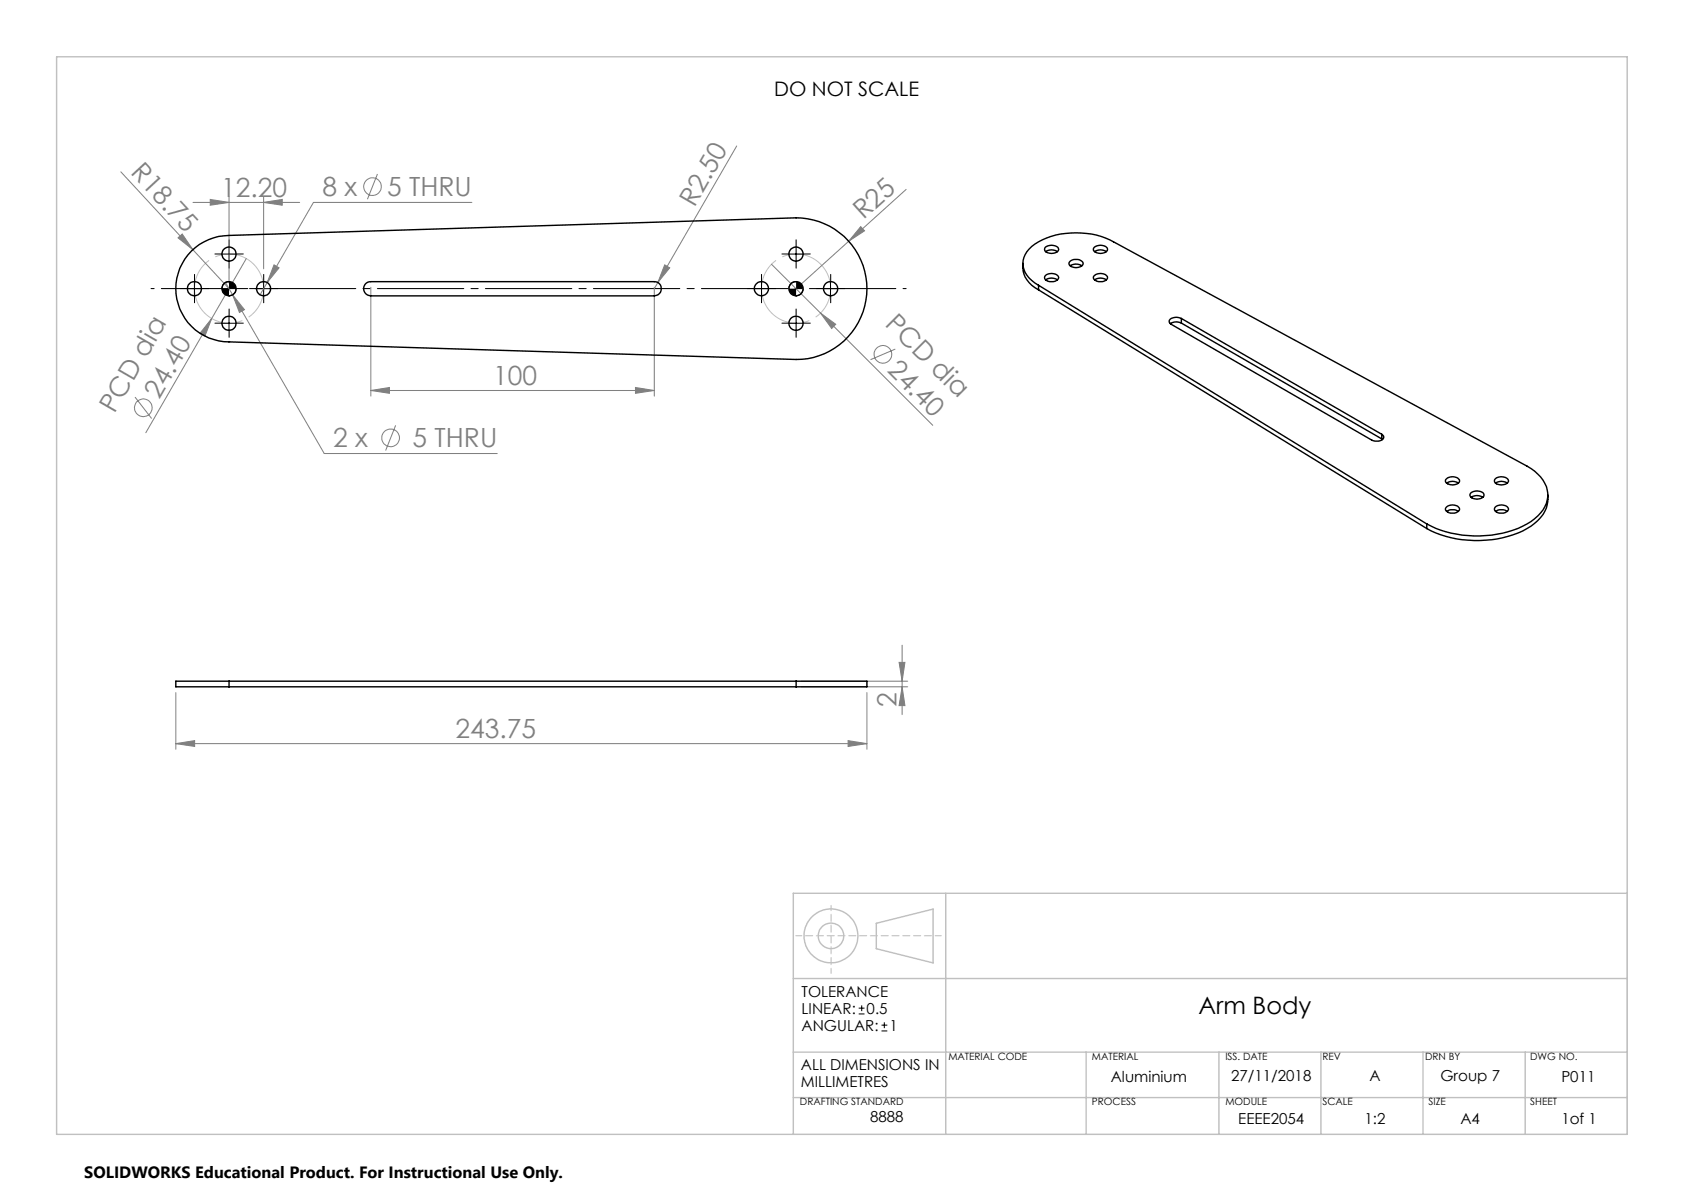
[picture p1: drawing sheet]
<svg xmlns="http://www.w3.org/2000/svg" width="297mm" height="210mm" viewBox="0 0 297 210" stroke-linecap="round" stroke-linejoin="round" font-family="sans-serif">
<g fill="none" stroke="#c0c0c0" stroke-width=".25">
<path d="M10 10h277v190h-277zM166.8 157.5v42.5M287 157.5h-147.1v42.5M139.9 172.5h147.1M154.6 162.8l10-2.5v9.5l-10-2.5zM139.9 193.5h147.1M139.9 185.5h147.1M191.6 185.5v14.5M215 185.5v14.5M233 185.5v14.5M251 185.5v14.5M269 185.5v14.5"/>
<circle cx="146.5" cy="165" r="2.25"/>
<circle cx="146.6" cy="165" r="4.7"/>
</g>
<path d="M287 157.5v42.5h-147.1" fill="none" stroke="#c0c0c0" stroke-width=".18"/>
<path d="M146.6 171.6v-12" fill="none" stroke="#c0c0c0" stroke-width=".18" stroke-dasharray="1.3 .6" stroke-dashoffset=".3"/>
<path d="M140.3 165h25.7" fill="none" stroke="#c0c0c0" stroke-width=".18" stroke-dasharray="1.3 .6" stroke-dashoffset=".2"/>
<g fill="none" stroke="#808080" stroke-width=".18">
<path d="M21.3 30.3l19.1 20.6M34 35.7h18.8M37.1 35.2l3.3 .5-3.3 .5zM40.4 34.7v15.2M46.5 35.7l3.3-.5v1zM46.5 34.7v12.7M66.6 30.7l-1.8 4.4M83.2 35.7h-27.9l-9.4 16.3M129.9 25.7l-14.5 25.2M151.8 40l.7 .7-2.8 1.8zM159.8 33.4l-10.1 9.1M31.4 41.9l.7-.6 1.9 2.7z"/>
<path d="M37.3 56.2l-1.2 3.1-.9-.5zM37.3 56.2l-11.6 20.1M39.8 49.8l1.2 2.2M41 52l2.1 2.6-.9 .5zM41 52l16.2 28h30.5M43.4 45.6l-6.1 10.6M48.3 46.7l.9 .5-2.1 2.6zM65.4 50.7v19.1M115.4 50.7v19.1M117.2 46.7l.9 .5-2.1 2.6zM136.1 46.6l28.4 28.4M144.7 55.2l2.7 2-.7 .7z"/>
<path d="M149.7 42.5l-9.3 8.4M23.8 70l2.9 3.8M65.4 68.9l3.3-.6v1zM65.4 68.9h50M69.8 75l-1.8 4.4M112.1 68.3l3.3 .6-3.3 .4zM157.9 61.6l-4.4 1.8M158.6 116.8h1l-.5 3.3zM159.1 113.8v12.2M31 131.1l3.3-.5v1zM31 122.1v10M31 131.1h121.9"/>
<path d="M141.4 120.1h18.7M141.4 121.1h18.7M149.6 130.6l3.3 .5-3.3 .5zM152.9 122.1v10M159.1 121.1l.5 3.3h-1z"/>
<circle cx="65.7" cy="32.9" r="1.55"/>
<circle cx="25.3" cy="71.9" r="1.57"/>
<circle cx="68.9" cy="77.2" r="1.55"/>
<circle cx="155.7" cy="62.5" r="1.56"/>
</g>
<g fill="none" stroke="#000" stroke-width=".18">
<path d="M33.1 50.9h2.4M34.3 49.7v2.5M39.1 44.8h2.5M39.1 57h2.5M40.4 49.7a1.26 1.26 0 0 0-1.3 1.2M40.4 43.6v2.5M40.4 55.8v2.4M41.6 50.9a1.26 1.26 0 0 1-1.2 1.3M45.2 50.9h2.5M46.5 49.7v2.5M133 50.9h2.5M134.3 49.7v2.5"/>
<path d="M139.1 44.8h2.5M139.1 57h2.5M140.4 49.7a1.21 1.21 0 0 0-1.3 1.2M140.4 43.6v2.5M140.4 55.8v2.4M141.6 50.9a1.26 1.26 0 0 1-1.2 1.3M145.2 50.9h2.5M146.5 49.7v2.5"/>
</g>
<path d="M46.2 49.1a6.1 6.1 0 0 0-10.2-2.5 6.1 6.1 0 0 0 2.8 10.2 6.1 6.1 0 0 0 7.5-7.4l-.1-.3M146.2 49.1a6.1 6.1 0 0 0-10.2-2.5 6.1 6.1 0 0 0 2.8 10.2 6.1 6.1 0 0 0 7.5-7.4l-.1-.3" fill="none" stroke="#c0c0c0" stroke-width=".18" stroke-dasharray="15.2 1.3 1.3 1.3" stroke-dashoffset="7.5" stroke-linecap="butt"/>
<path d="M26.6 50.9h133.2" fill="none" stroke="#000" stroke-width=".18" stroke-dasharray="15.2 1.3 1.3 1.3" stroke-dashoffset="-1.8"/>
<g fill="none" stroke="#000" stroke-width=".18" stroke-dasharray="15.2 1.3 1.3 1.3">
<path d="M33.1 50.9h-1.3M34.3 49.6v-1.2M34.3 52.1v1.3M35.6 50.9h1.2M39.2 57h-1.3M39.2 44.8h-1.3M40.4 55.7v-1.2M40.4 58.2v1.3M40.4 43.5v-1.2M40.4 46v1.3M41.7 57h1.2M41.7 44.8h1.2"/>
<path d="M45.3 50.9h-1.3M46.5 49.6v-1.2M46.5 52.1v1.3M47.8 50.9h1.2M133.1 50.9h-1.3M134.3 49.6v-1.2M134.3 52.1v1.3M135.6 50.9h1.2M139.2 44.8h-1.3M139.2 57h-1.3M140.4 43.5v-1.2M140.4 46v1.3"/>
<path d="M140.4 55.7v-1.2M140.4 58.2v1.3M141.7 44.8h1.2M141.7 57h1.2M145.3 50.9h-1.3M146.5 49.6v-1.2M146.5 52.1v1.3M147.8 50.9h1.2"/>
</g>
<path d="M39.1 50.9a1.33 1.33 0 0 0 1.3 1.3v-1.3zM40.4 49.7v1.2h1.2a1.21 1.21 0 0 0-1.2-1.2zM139.1 50.9a1.26 1.26 0 0 0 1.3 1.3v-1.3zM140.4 49.7v1.2h1.2a1.21 1.21 0 0 0-1.2-1.2z" fill="#000"/>
<g fill="#808080">
<path d="M37.3 56.2l-1.2 3.1-.9-.5z"/>
<path d="M144.7 55.2l2.7 2-.7 .7z"/>
<path d="M31.4 41.9l.7-.6 1.9 2.7z"/>
<path d="M151.8 40l.7 .7-2.8 1.8z"/>
<path d="M117.2 46.7l.9 .5-2.1 2.6z"/>
<path d="M149.6 130.6l3.3 .5-3.3 .5zM31 131.1l3.3-.5v1z"/>
<path d="M37.1 35.2l3.3 .5-3.3 .5zM46.5 35.7l3.3-.5v1zM48.3 46.7l-1.2 3.1 2.1-2.6zM41 52l1.2 3.1 .9-.5z"/>
<path d="M112.1 68.3l3.3 .6-3.3 .4zM65.4 68.9l3.3-.6v1z"/>
<path d="M158.6 116.8h1l-.5 3.3zM159.1 121.1l.5 3.3h-1z"/>
</g>
<g fill="none" stroke="#000" stroke-width=".25">
<path d="M33.8 44.3a9.6 9.6 0 0 1 6.6-2.8l100-3.1a12.5 12.5 0 0 1 12.5 12.5 12.5 12.5 0 0 1-12.5 12.5l-100-3.1a9.4 9.4 0 0 1-8.7-5.8 9.4 9.4 0 0 1 2.1-10.2zM64.5 50l.3-.2 .6-.1h50a1.25 1.25 0 0 1 1.2 1.2 1.25 1.25 0 0 1-1.2 1.3h-50a1.28 1.28 0 0 1-1.2-.8 1.28 1.28 0 0 1 .3-1.4zM180.4 46.5a4.5 4.5 0 0 0 2.8 4.6M183.2 50.3a4.5 4.5 0 0 1-2.8-4.4 5.4 5.4 0 0 1 3.4-3.6 14.7 14.7 0 0 1 12.6 .3l72.9 39.6a6 6 0 0 1 3.7 5.4 6.9 6.9 0 0 1-4.4 5.2 19.6 19.6 0 0 1-17-.4M183.2 50.3l68.4 42.1M183.2 50.3v.8M183.2 51.1l68.4 42.1M184.4 48.6a1.55 1.55 0 0 1 2.3 .4 1.5 1.5 0 0 1-2.4 .1zM184.4 43.6a1.73 1.73 0 0 1 2.3 .2 .74 .74 0 0 1-.9 .9l-1-.1a.61 .61 0 0 1-.5-.4 .61 .61 0 0 1 .1-.6zM184.4 49.3a1.81 1.81 0 0 1 2.1 0M184.4 44.4a1.81 1.81 0 0 1 2.1 0M188.7 46.1a1.5 1.5 0 0 1 2.3 .4 1.43 1.43 0 0 1-2.5 0z"/>
<path d="M188.7 46.9a1.86 1.86 0 0 1 2.1 0M192.9 48.7a1.66 1.66 0 0 1 2.4 0 .89 .89 0 0 1-1.2 1l-.9-.2a.53 .53 0 0 1-.3-.8zM193 43.6a1.73 1.73 0 0 1 2.3 .2 .78 .78 0 0 1-.9 .9l-.9-.1a.58 .58 0 0 1-.6-.4 .58 .58 0 0 1 .1-.6zM193 49.3a1.86 1.86 0 0 1 2.1 0M193 44.4a1.86 1.86 0 0 1 2.1 0M208.4 56.2a1.76 1.76 0 0 0-2.2 .3 .55 .55 0 0 0 .4 .7l35.3 20.4a1.67 1.67 0 0 0 2.1-.4 .52 .52 0 0 0-.3-.6M208.4 57l-.9-.2-1.1 .3M208.4 56.2l35.3 20.4M208.4 56.2v.8M208.4 57l35.3 20.4M243.7 76.6v.8M243.7 77.4l.1 .1"/>
<path d="M251.6 92.4v.8M255.1 84.4a1.67 1.67 0 0 1 2.3 .2 .78 .78 0 0 1-.9 .9l-.9-.1a.56 .56 0 0 1-.6-.3 .56 .56 0 0 1 .1-.7zM255.1 89.4a1.63 1.63 0 0 1 2.3 .2 .89 .89 0 0 1-1.2 .9l-.9-.2a.49 .49 0 0 1-.2-.9zM255.1 90.2a2.06 2.06 0 0 1 2.1 0M255.1 85.2a1.86 1.86 0 0 1 2.1 0M259.4 86.9a1.73 1.73 0 0 1 2.3 .2 .74 .74 0 0 1-.9 .9l-.9-.1a.61 .61 0 0 1-.6-.3 .61 .61 0 0 1 .1-.7zM259.5 87.7a1.81 1.81 0 0 1 2 0M263.7 84.4a1.55 1.55 0 0 1 2.4 .4 1.5 1.5 0 0 1-2.2 .5 .52 .52 0 0 1-.2-.9zM263.7 89.4a1.55 1.55 0 0 1 2.4 .4 1.5 1.5 0 0 1-2.5 .1zM263.8 90.2a2 2 0 0 1 2 0M263.8 85.2a1.81 1.81 0 0 1 2 0M273 87.3a5.8 5.8 0 0 1-3 5.5 19.2 19.2 0 0 1-15.9 1.5l-2.5-1.1"/>
<path d="M40.4 120.1h-9.4v1h9.4M40.4 120.1v1M40.4 120.1h100M40.4 121.1h100M140.4 120.1h12.5v1h-12.5M140.4 120.1v1"/>
<circle cx="34.3" cy="50.9" r="1.27"/>
<circle cx="40.4" cy="57" r="1.25"/>
<circle cx="40.4" cy="50.9" r="1.27"/>
<circle cx="40.4" cy="44.8" r="1.27"/>
<circle cx="46.5" cy="50.9" r="1.26"/>
<circle cx="134.3" cy="50.9" r="1.26"/>
<circle cx="140.4" cy="44.8" r="1.26"/>
<circle cx="140.4" cy="50.9" r="1.26"/>
<circle cx="140.4" cy="57" r="1.24"/>
<circle cx="146.5" cy="50.9" r="1.26"/>
</g>
<path d="M151.4 178.8h1.1M151.4 177.8h1.1M152 177.3v1M155.5 181.8h1M155.5 180.8h1M156 180.3v1" fill="none" stroke="#000" stroke-width=".18"/>
<g font-size="4.7" fill="#808080">
<text x="22.9" y="30.6" transform="rotate(47 22.9 30.6)">R18.75</text>
<text x="39" y="34.7">12.20</text>
<text x="56.9" y="34.6">8 x</text>
<text x="68.3" y="34.6">5 THRU</text>
<text x="122.5" y="36.6" transform="rotate(-60 122.5 36.6)">R2.50</text>
<text x="152.3" y="38.9" transform="rotate(-42 152.3 38.9)">R25</text>
<text x="155.9" y="57.2" transform="rotate(45 155.9 57.2)">PCD dia</text>
<text x="156.3" y="65.5" transform="rotate(45 156.3 65.5)">24.40</text>
<text x="28.1" y="70.5" transform="rotate(-60 28.1 70.5)">24.40</text>
<text x="87" y="67.8">100</text>
<text x="20.2" y="73.1" transform="rotate(-60 20.2 73.1)">PCD dia</text>
<text x="58.8" y="78.9">2 x</text>
<text x="72.8" y="78.9">5 THRU</text>
<text x="158.1" y="124.7" transform="rotate(-90 158.1 124.7)">2</text>
<text x="80.3" y="130.1">243.75</text>
</g>
<text font-size="4.2" x="211.4" y="178.8">Arm Body</text>
<text font-size="3.5" x="136.5" y="17">DO NOT SCALE</text>
<text font-size="2.9" x="14.9" y="207.6">SOLIDWORKS Educational Product. For Instructional Use Only.</text>
<g font-size="2.7">
<text x="141.4" y="175.8">TOLERANCE</text>
<text x="141.4" y="178.8">LINEAR:</text>
<text x="152.8" y="178.8">0.5</text>
<text x="141.4" y="181.8">ANGULAR:</text>
<text x="156.9" y="181.8">1</text>
<text x="141.2" y="188.7">ALL DIMENSIONS IN</text>
<text x="141.2" y="191.7">MILLIMETRES</text>
<text x="195.9" y="190.8">Aluminium</text>
<text x="217.1" y="190.7">27/11/2018</text>
<text x="241.5" y="190.7">A</text>
<text x="254" y="190.7">Group 7</text>
<text x="275.4" y="190.8">P011</text>
<text x="153.5" y="197.9">8888</text>
<text x="218.4" y="198.2">EEEE2054</text>
<text x="240.6" y="198.2">1:2</text>
<text x="257.6" y="198.2">A4</text>
<text x="275.4" y="198.2">1of 1</text>
</g>
<g font-size="1.8">
<text x="167.3" y="186.9">MATERIAL CODE</text>
<text x="192.6" y="186.9">MATERIAL</text>
<text x="216.1" y="186.9">ISS. DATE</text>
<text x="233.2" y="186.9">REV</text>
<text x="251.3" y="186.9">DRN BY</text>
<text x="269.9" y="186.9">DWG NO.</text>
<text x="141.1" y="194.9">DRAFTING STANDARD</text>
<text x="192.6" y="194.8">PROCESS</text>
<text x="216.1" y="194.9">MODULE</text>
<text x="233.2" y="194.9">SCALE</text>
<text x="252" y="194.9">SIZE</text>
<text x="269.9" y="194.9">SHEET</text>
</g>
</svg>
